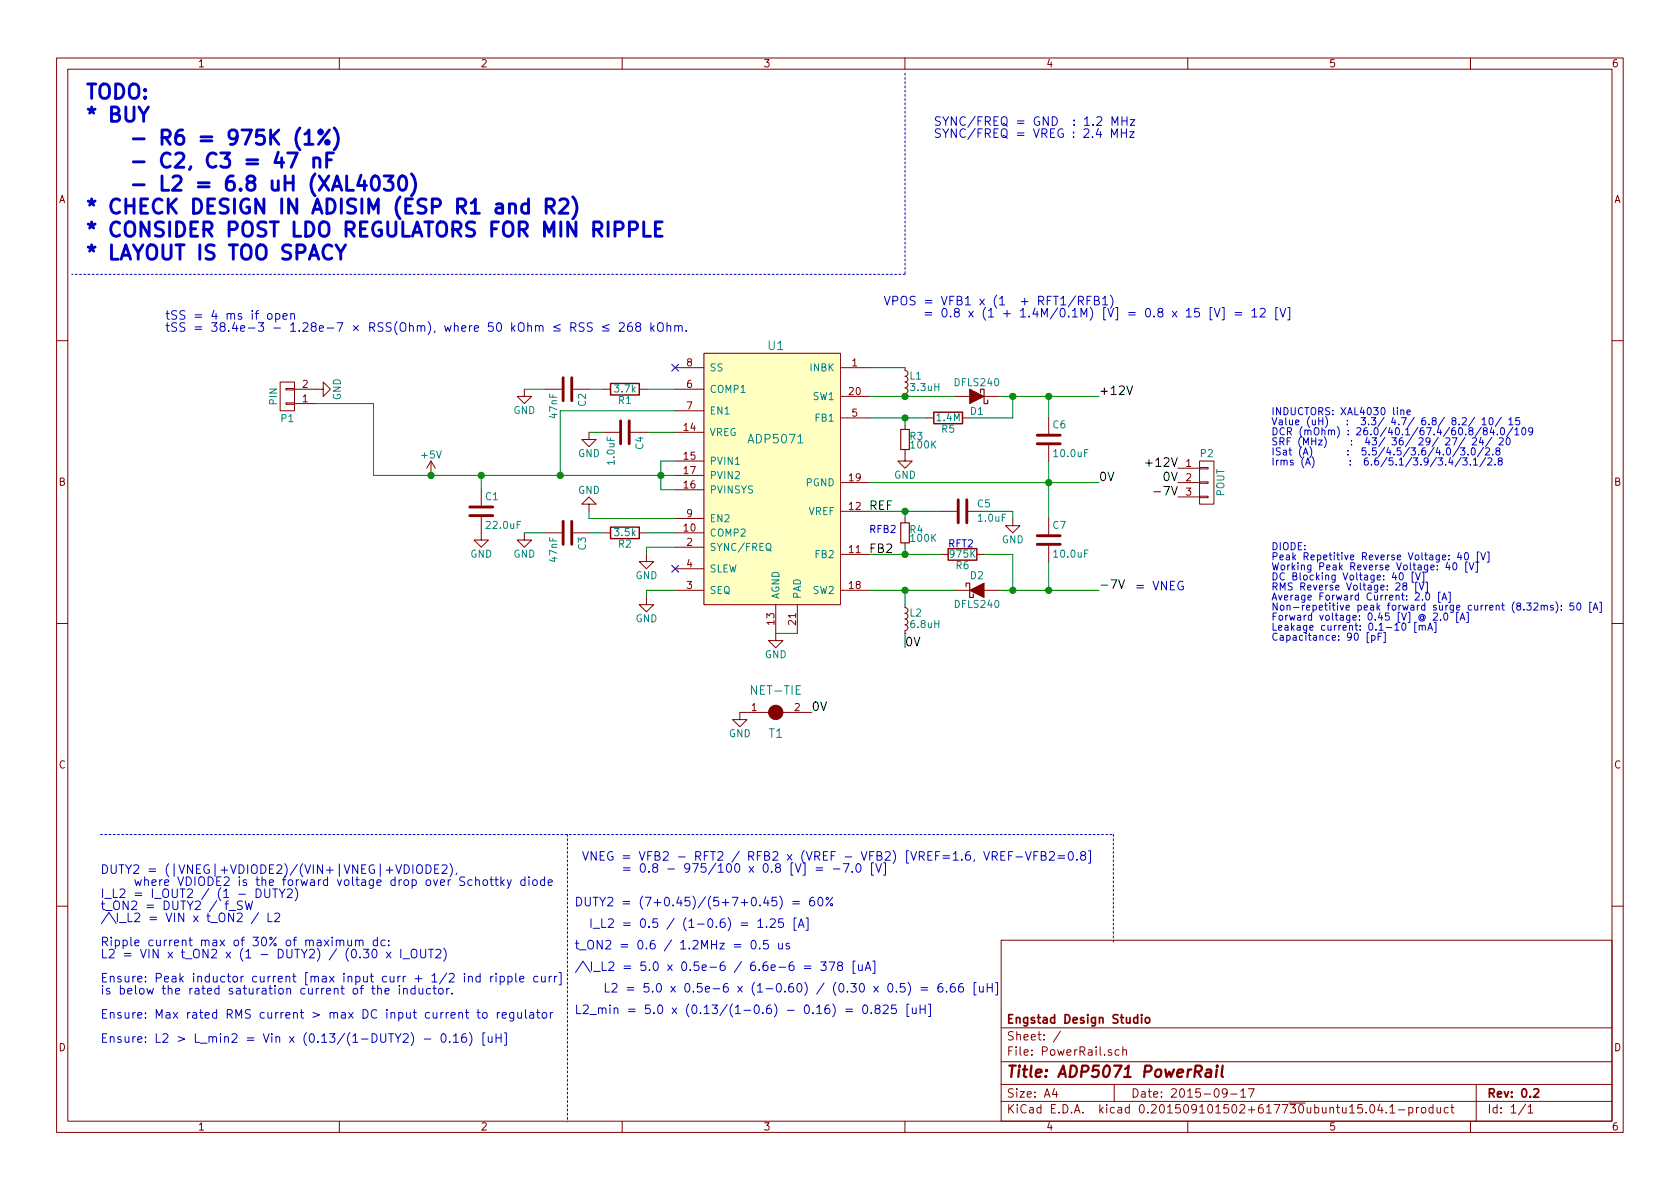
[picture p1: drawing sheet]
EESchema Schematic File Version 2
LIBS:power
LIBS:device
LIBS:transistors
LIBS:conn
LIBS:linear
LIBS:regul
LIBS:74xx
LIBS:cmos4000
LIBS:adc-dac
LIBS:memory
LIBS:xilinx
LIBS:microcontrollers
LIBS:dsp
LIBS:microchip
LIBS:analog_switches
LIBS:motorola
LIBS:texas
LIBS:intel
LIBS:audio
LIBS:interface
LIBS:digital-audio
LIBS:philips
LIBS:display
LIBS:cypress
LIBS:siliconi
LIBS:opto
LIBS:atmel
LIBS:contrib
LIBS:valves
LIBS:Cypress_PSoC
LIBS:xess
LIBS:xilinx7
LIBS:PowerRail-cache
EELAYER 25 0
EELAYER END
$Descr A4 11693 8268
encoding utf-8
Sheet 1 1
Title "ADP5071 PowerRail"
Date "2015-09-17"
Rev "0.2"
Comp "Engstad Design Studio"
Comment1 ""
Comment2 ""
Comment3 ""
Comment4 ""
$EndDescr
NoConn ~ 4700 2550
$Comp
L R R1
U 1 1
P 4350 2700
F 0 "R1" V 4430 2700 50  0000 C CNN
F 1 "3.7k" V 4350 2700 50  0000 C CNN
F 2 "Resistors_SMD:R_0603_HandSoldering" V 4280 2700 30  0001 C CNN
F 3 "" H 4350 2700 30  0000 C CNN
	1    4350 2700
	0    1    1    0   
$EndComp
$Comp
L C C2
U 1 1
P 3950 2700
F 0 "C2" H 3975 2800 50  0000 L CNN
F 1 "47nF" H 3975 2600 50  0000 L CNN
F 2 "Capacitors_SMD:C_0603_HandSoldering" H 3988 2550 30  0001 C CNN
F 3 "" H 3950 2700 60  0000 C CNN
	1    3950 2700
	0    1    1    0   
$EndComp
$Comp
L GND #PWR01
U 1 1
P 3650 2700
F 0 "#PWR01" H 3650 2450 50  0001 C CNN
F 1 "GND" H 3650 2550 50  0000 C CNN
F 2 "" H 3650 2700 60  0000 C CNN
F 3 "" H 3650 2700 60  0000 C CNN
	1    3650 2700
	1    0    0    -1  
$EndComp
Wire Wire Line
	3650 2700 3800 2700
Wire Wire Line
	4100 2700 4200 2700
Wire Wire Line
	4500 2700 4700 2700
Wire Wire Line
	4700 3000 4500 3000
$Comp
L C C4
U 1 1
P 4350 3000
F 0 "C4" H 4375 3100 50  0000 L CNN
F 1 "1.0uF" H 4375 2900 50  0000 L CNN
F 2 "Capacitors_SMD:C_0603_HandSoldering" H 4388 2850 30  0001 C CNN
F 3 "" H 4350 3000 60  0000 C CNN
F 4 "GRM188R71A105KA61D" H 4350 3000 60  0001 C CNN "Manu"
	1    4350 3000
	0    1    1    0   
$EndComp
$Comp
L GND #PWR02
U 1 1
P 4100 3000
F 0 "#PWR02" H 4100 2750 50  0001 C CNN
F 1 "GND" H 4100 2850 50  0000 C CNN
F 2 "" H 4100 3000 60  0000 C CNN
F 3 "" H 4100 3000 60  0000 C CNN
	1    4100 3000
	1    0    0    -1  
$EndComp
Wire Wire Line
	4100 3000 4200 3000
Wire Wire Line
	4700 3200 4600 3200
Wire Wire Line
	4600 3200 4600 3400
Wire Wire Line
	4600 3400 4700 3400
Wire Wire Line
	2600 3300 4700 3300
Connection ~ 4600 3300
$Comp
L C C1
U 1 1
P 3350 3550
F 0 "C1" H 3375 3650 50  0000 L CNN
F 1 "22.0uF" H 3375 3450 50  0000 L CNN
F 2 "Capacitors_SMD:C_1206_HandSoldering" H 3388 3400 30  0001 C CNN
F 3 "" H 3350 3550 60  0000 C CNN
F 4 "TMK316B7106KL-TD" H 3350 3550 60  0001 C CNN "Manu"
	1    3350 3550
	1    0    0    -1  
$EndComp
$Comp
L GND #PWR03
U 1 1
P 3350 3700
F 0 "#PWR03" H 3350 3450 50  0001 C CNN
F 1 "GND" H 3350 3550 50  0000 C CNN
F 2 "" H 3350 3700 60  0000 C CNN
F 3 "" H 3350 3700 60  0000 C CNN
	1    3350 3700
	1    0    0    -1  
$EndComp
Wire Wire Line
	3350 3300 3350 3400
Connection ~ 3350 3300
$Comp
L +5V #PWR04
U 1 1
P 3000 3300
F 0 "#PWR04" H 3000 3150 50  0001 C CNN
F 1 "+5V" H 3000 3440 50  0000 C CNN
F 2 "" H 3000 3300 60  0000 C CNN
F 3 "" H 3000 3300 60  0000 C CNN
	1    3000 3300
	1    0    0    -1  
$EndComp
$Comp
L R R2
U 1 1
P 4350 3700
F 0 "R2" V 4430 3700 50  0000 C CNN
F 1 "3.5k" V 4350 3700 50  0000 C CNN
F 2 "Resistors_SMD:R_0603_HandSoldering" V 4280 3700 30  0001 C CNN
F 3 "" H 4350 3700 30  0000 C CNN
	1    4350 3700
	0    1    1    0   
$EndComp
$Comp
L C C3
U 1 1
P 3950 3700
F 0 "C3" H 3975 3800 50  0000 L CNN
F 1 "47nF" H 3975 3600 50  0000 L CNN
F 2 "Capacitors_SMD:C_0603_HandSoldering" H 3988 3550 30  0001 C CNN
F 3 "" H 3950 3700 60  0000 C CNN
	1    3950 3700
	0    1    1    0   
$EndComp
$Comp
L GND #PWR05
U 1 1
P 3650 3700
F 0 "#PWR05" H 3650 3450 50  0001 C CNN
F 1 "GND" H 3650 3550 50  0000 C CNN
F 2 "" H 3650 3700 60  0000 C CNN
F 3 "" H 3650 3700 60  0000 C CNN
	1    3650 3700
	1    0    0    -1  
$EndComp
Wire Wire Line
	3650 3700 3800 3700
Wire Wire Line
	4100 3700 4200 3700
Wire Wire Line
	4500 3700 4700 3700
Wire Wire Line
	4700 3800 4500 3800
Wire Wire Line
	4500 3800 4500 3850
$Comp
L GND #PWR06
U 1 1
P 4500 3850
F 0 "#PWR06" H 4500 3600 50  0001 C CNN
F 1 "GND" H 4500 3700 50  0000 C CNN
F 2 "" H 4500 3850 60  0000 C CNN
F 3 "" H 4500 3850 60  0000 C CNN
	1    4500 3850
	1    0    0    -1  
$EndComp
NoConn ~ 4700 3950
$Comp
L L_Small L1
U 1 1
P 6300 2650
F 0 "L1" H 6330 2690 50  0000 L CNN
F 1 "3.3uH" H 6330 2610 50  0000 L CNN
F 2 "camera:Inductor_XAL40_SMD" H 6300 2650 60  0001 C CNN
F 3 "" H 6300 2650 60  0000 C CNN
F 4 "XAL4030-332ME_" H 6300 2650 60  0001 C CNN "Manu"
	1    6300 2650
	1    0    0    -1  
$EndComp
Wire Wire Line
	6050 2550 6300 2550
Wire Wire Line
	6050 2750 6650 2750
Connection ~ 6300 2750
Wire Wire Line
	6050 2900 6450 2900
Wire Wire Line
	6300 2900 6300 2950
$Comp
L R_Small R3
U 1 1
P 6300 3050
F 0 "R3" H 6330 3070 50  0000 L CNN
F 1 "100K" H 6330 3010 50  0000 L CNN
F 2 "Resistors_SMD:R_0603_HandSoldering" H 6300 3050 60  0001 C CNN
F 3 "" H 6300 3050 60  0000 C CNN
	1    6300 3050
	1    0    0    -1  
$EndComp
$Comp
L GND #PWR07
U 1 1
P 6300 3150
F 0 "#PWR07" H 6300 2900 50  0001 C CNN
F 1 "GND" H 6300 3000 50  0000 C CNN
F 2 "" H 6300 3150 60  0000 C CNN
F 3 "" H 6300 3150 60  0000 C CNN
	1    6300 3150
	1    0    0    -1  
$EndComp
$Comp
L R R5
U 1 1
P 6600 2900
F 0 "R5" V 6680 2900 50  0000 C CNN
F 1 "1.4M" V 6600 2900 50  0000 C CNN
F 2 "Resistors_SMD:R_0603_HandSoldering" V 6530 2900 30  0001 C CNN
F 3 "" H 6600 2900 30  0000 C CNN
	1    6600 2900
	0    1    1    0   
$EndComp
Connection ~ 6300 2900
Wire Wire Line
	6950 2750 7650 2750
Wire Wire Line
	7050 2750 7050 2900
Wire Wire Line
	7050 2900 6750 2900
Connection ~ 7050 2750
Wire Wire Line
	6050 3350 7650 3350
$Comp
L C C6
U 1 1
P 7300 3050
F 0 "C6" H 7325 3150 50  0000 L CNN
F 1 "10.0uF" H 7325 2950 50  0000 L CNN
F 2 "Capacitors_SMD:C_1206_HandSoldering" H 7338 2900 30  0001 C CNN
F 3 "" H 7300 3050 60  0000 C CNN
F 4 "GRM32ER71H106KA12L" H 7300 3050 60  0001 C CNN "Manu"
	1    7300 3050
	1    0    0    -1  
$EndComp
Wire Wire Line
	7300 2750 7300 2900
Connection ~ 7300 2750
Wire Wire Line
	7300 3200 7300 3600
Connection ~ 7300 3350
$Comp
L R_Small R4
U 1 1
P 6300 3700
F 0 "R4" H 6330 3720 50  0000 L CNN
F 1 "100K" H 6330 3660 50  0000 L CNN
F 2 "Resistors_SMD:R_0603_HandSoldering" H 6300 3700 60  0001 C CNN
F 3 "" H 6300 3700 60  0000 C CNN
	1    6300 3700
	1    0    0    -1  
$EndComp
$Comp
L C C5
U 1 1
P 6700 3550
F 0 "C5" V 6650 3650 50  0000 L CNN
F 1 "1.0uF" V 6750 3650 50  0000 L CNN
F 2 "Capacitors_SMD:C_0603_HandSoldering" H 6738 3400 30  0001 C CNN
F 3 "" H 6700 3550 60  0000 C CNN
F 4 "GRM188R71A105KA61D" H 6700 3550 60  0001 C CNN "Manu"
	1    6700 3550
	0    1    1    0   
$EndComp
$Comp
L R R6
U 1 1
P 6700 3850
F 0 "R6" V 6780 3850 50  0000 C CNN
F 1 "975K" V 6700 3850 50  0000 C CNN
F 2 "Resistors_SMD:R_0603_HandSoldering" V 6630 3850 30  0001 C CNN
F 3 "" H 6700 3850 30  0000 C CNN
	1    6700 3850
	0    1    1    0   
$EndComp
$Comp
L L_Small L2
U 1 1
P 6300 4300
F 0 "L2" H 6330 4340 50  0000 L CNN
F 1 "6.8uH" H 6330 4260 50  0000 L CNN
F 2 "camera:Inductor_XAL40_SMD" H 6300 4300 60  0001 C CNN
F 3 "" H 6300 4300 60  0000 C CNN
F 4 "XAL4030-682ME_" H 6300 4300 60  0001 C CNN "Manu"
	1    6300 4300
	1    0    0    -1  
$EndComp
$Comp
L GND #PWR08
U 1 1
P 5400 4400
F 0 "#PWR08" H 5400 4150 50  0001 C CNN
F 1 "GND" H 5400 4250 50  0000 C CNN
F 2 "" H 5400 4400 60  0000 C CNN
F 3 "" H 5400 4400 60  0000 C CNN
	1    5400 4400
	1    0    0    -1  
$EndComp
Wire Wire Line
	5400 4400 5550 4400
Wire Wire Line
	6050 3550 6550 3550
Wire Wire Line
	6300 3600 6300 3550
Connection ~ 6300 3550
Wire Wire Line
	6050 3850 6550 3850
Connection ~ 6300 3850
Wire Wire Line
	6300 3850 6300 3800
Wire Wire Line
	6050 4100 6650 4100
Wire Wire Line
	6300 4100 6300 4200
Connection ~ 6300 4100
Wire Wire Line
	6300 4400 6300 4400
Wire Wire Line
	6850 3850 7050 3850
Wire Wire Line
	7050 3850 7050 4100
Wire Wire Line
	6950 4100 7650 4100
$Comp
L GND #PWR09
U 1 1
P 7050 3600
F 0 "#PWR09" H 7050 3350 50  0001 C CNN
F 1 "GND" H 7050 3450 50  0000 C CNN
F 2 "" H 7050 3600 60  0000 C CNN
F 3 "" H 7050 3600 60  0000 C CNN
	1    7050 3600
	1    0    0    -1  
$EndComp
Wire Wire Line
	6850 3550 7050 3550
Wire Wire Line
	7050 3550 7050 3600
$Comp
L C C7
U 1 1
P 7300 3750
F 0 "C7" H 7325 3850 50  0000 L CNN
F 1 "10.0uF" H 7325 3650 50  0000 L CNN
F 2 "Capacitors_SMD:C_1206_HandSoldering" H 7338 3600 30  0001 C CNN
F 3 "" H 7300 3750 60  0000 C CNN
F 4 "GRM32ER71H106KA12L" H 7300 3750 60  0001 C CNN "Manu"
	1    7300 3750
	1    0    0    -1  
$EndComp
Wire Wire Line
	7300 4100 7300 3900
Connection ~ 7050 4100
Connection ~ 7300 4100
Wire Wire Line
	4700 3600 4100 3600
Wire Wire Line
	4100 3600 4100 3550
$Comp
L GND #PWR010
U 1 1
P 4100 3550
F 0 "#PWR010" H 4100 3300 50  0001 C CNN
F 1 "GND" H 4100 3400 50  0000 C CNN
F 2 "" H 4100 3550 60  0000 C CNN
F 3 "" H 4100 3550 60  0000 C CNN
	1    4100 3550
	-1   0    0    1   
$EndComp
Wire Wire Line
	4500 4100 4500 4150
$Comp
L GND #PWR011
U 1 1
P 4500 4150
F 0 "#PWR011" H 4500 3900 50  0001 C CNN
F 1 "GND" H 4500 4000 50  0000 C CNN
F 2 "" H 4500 4150 60  0000 C CNN
F 3 "" H 4500 4150 60  0000 C CNN
	1    4500 4150
	1    0    0    -1  
$EndComp
$Comp
L ADP5071 U1
U 1 1
P 5400 3300
F 0 "U1" H 5400 4200 60  0000 C CNN
F 1 "ADP5071" H 5400 3550 60  0000 C CNN
F 2 "Housings_DFN_QFN:QFN-20-1EP_4x4mm_Pitch0.5mm" H 5400 3500 60  0001 C CNN
F 3 "" H 5400 3500 60  0000 C CNN
	1    5400 3300
	1    0    0    -1  
$EndComp
Wire Wire Line
	4500 4100 4700 4100
Wire Wire Line
	4700 2850 3900 2850
Wire Wire Line
	3900 2850 3900 3300
Connection ~ 3900 3300
$Comp
L D_Schottky D1
U 1 1
P 6800 2750
F 0 "D1" H 6800 2850 50  0000 C CNN
F 1 "DFLS240" H 6800 2650 50  0000 C CNN
F 2 "camera:PowerDI_123" H 6800 2750 60  0001 C CNN
F 3 "" H 6800 2750 60  0000 C CNN
F 4 "DFLS240" H 6800 2750 60  0001 C CNN "Manu"
	1    6800 2750
	-1   0    0    1   
$EndComp
$Comp
L D_Schottky D2
U 1 1
P 6800 4100
F 0 "D2" H 6800 4200 50  0000 C CNN
F 1 "DFLS240" H 6800 4000 50  0000 C CNN
F 2 "camera:PowerDI_123" H 6800 4100 60  0001 C CNN
F 3 "" H 6800 4100 60  0000 C CNN
F 4 "DFLS240" H 6800 4100 60  0001 C CNN "Manu"
	1    6800 4100
	1    0    0    -1  
$EndComp
$Comp
L CONN_01X02 P1
U 1 1
P 2000 2750
F 0 "P1" H 2000 2900 50  0000 C CNN
F 1 "PIN" V 2100 2750 50  0000 C CNN
F 2 "xess:HDR_1x2" H 2000 2750 60  0001 C CNN
F 3 "" H 2000 2750 60  0000 C CNN
	1    2000 2750
	-1   0    0    1   
$EndComp
$Comp
L CONN_01X03 P2
U 1 1
P 8400 3350
F 0 "P2" H 8400 3550 50  0000 C CNN
F 1 "POUT" V 8500 3350 50  0000 C CNN
F 2 "xess:HDR_1x3" H 8400 3350 60  0001 C CNN
F 3 "" H 8400 3350 60  0000 C CNN
	1    8400 3350
	1    0    0    -1  
$EndComp
Wire Wire Line
	2200 2800 2600 2800
Wire Wire Line
	2600 2800 2600 3300
Connection ~ 3000 3300
$Comp
L GND #PWR012
U 1 1
P 2200 2700
F 0 "#PWR012" H 2200 2450 50  0001 C CNN
F 1 "GND" H 2200 2550 50  0000 C CNN
F 2 "" H 2200 2700 60  0000 C CNN
F 3 "" H 2200 2700 60  0000 C CNN
	1    2200 2700
	0    -1   -1   0   
$EndComp
Text Label 7650 2750 0    60   ~ 0
+12V
Text Label 7650 3350 0    60   ~ 0
0V
Text Label 7650 4100 0    60   ~ 0
-7V
Text Label 8200 3250 2    60   ~ 0
+12V
Text Label 8200 3350 2    60   ~ 0
0V
Text Label 8200 3450 2    60   ~ 0
-7V
Wire Wire Line
	6300 4400 6300 4500
Text Label 6300 4500 0    60   ~ 0
0V
$Comp
L NET-TIE T1
U 1 1
P 5400 4950
F 0 "T1" H 5400 4800 60  0000 C CNN
F 1 "NET-TIE" H 5400 5100 60  0000 C CNN
F 2 "NetTie:NET-TIE-0.2mm" H 5400 5100 60  0001 C CNN
F 3 "" H 5400 5100 60  0000 C CNN
	1    5400 4950
	1    0    0    -1  
$EndComp
$Comp
L GND #PWR013
U 1 1
P 5150 4950
F 0 "#PWR013" H 5150 4700 50  0001 C CNN
F 1 "GND" H 5150 4800 50  0000 C CNN
F 2 "" H 5150 4950 60  0000 C CNN
F 3 "" H 5150 4950 60  0000 C CNN
	1    5150 4950
	1    0    0    -1  
$EndComp
Text Label 5650 4950 0    60   ~ 0
0V
Text Notes 6150 2200 0    60   ~ 0
VPOS = VFB1 x (1  + RFT1/RFB1)\n      = 0.8 x (1 + 1.4M/0.1M) [V] = 0.8 x 15 [V] = 12 [V]\n
Text Notes 4050 6150 0    60   ~ 0
VNEG = VFB2 - RFT2 / RFB2 x (VREF - VFB2) [VREF=1.6, VREF-VFB2=0.8]\n      = 0.8 - 975/100 x 0.8 [V] = -7.0 [V]\n\n
Text Label 6050 3550 0    60   ~ 0
REF
Text Label 6050 3850 0    60   ~ 0
FB2
Text Notes 6050 3700 0    50   ~ 0
RFB2
Text Notes 7900 4100 0    60   ~ 0
= VNEG
Text Notes 6600 3800 0    50   ~ 0
RFT2
Text Notes 1150 2300 0    60   ~ 0
tSS = 4 ms if open\ntSS = 38.4e-3 − 1.28e−7 × RSS(Ohm), where 50 kOhm ≤ RSS ≤ 268 kOhm.\n
Text Notes 6500 950  0    60   ~ 0
SYNC/FREQ = GND  : 1.2 MHz\nSYNC/FREQ = VREG : 2.4 MHz
Text Notes 700  7250 0    60   ~ 0
DUTY2 = (|VNEG|+VDIODE2)/(VIN+|VNEG|+VDIODE2), \n     where VDIODE2 is the forward voltage drop over Schottky diode\nI_L2 = I_OUT2 / (1 - DUTY2)\nt_ON2 = DUTY2 / f_SW\n/\I_L2 = VIN x t_ON2 / L2\n\nRipple current max of 30% of maximum dc:\nL2 = VIN x t_ON2 x (1 - DUTY2) / (0.30 x I_OUT2)\n\nEnsure: Peak inductor current [max input curr + 1/2 ind ripple curr] \nis below the rated saturation current of the inductor.\n\nEnsure: Max rated RMS current > max DC input current to regulator\n\nEnsure: L2 > L_min2 = Vin x (0.13/(1-DUTY2) - 0.16) [uH]\n
Text Notes 4000 6300 0    60   ~ 0
DUTY2 = (7+0.45)/(5+7+0.45) = 60%
Text Notes 4100 6450 0    60   ~ 0
I_L2 = 0.5 / (1-0.6) = 1.25 [A]
Text Notes 4000 6600 0    60   ~ 0
t_ON2 = 0.6 / 1.2MHz = 0.5 us
Text Notes 4000 6750 0    60   ~ 0
/\I_L2 = 5.0 x 0.5e-6 / 6.6e-6 = 378 [uA]
Text Notes 4200 6900 0    60   ~ 0
L2 = 5.0 x 0.5e-6 x (1-0.60) / (0.30 x 0.5) = 6.66 [uH]
Text Notes 8850 4450 0    50   ~ 0
DIODE: \nPeak Repetitive Reverse Voltage: 40 [V]\nWorking Peak Reverse Voltage: 40 [V]\nDC Blocking Voltage: 40 [V]\nRMS Reverse Voltage: 28 [V]\nAverage Forward Current: 2.0 [A]\nNon-repetitive peak forward surge current (8.32ms): 50 [A]\nForward voltage: 0.45 [V] @ 2.0 [A]\nLeakage current: 0.1-10 [mA]\nCapacitance: 90 [pF]\n
Text Notes 8850 3300 0    50   ~ 0
INDUCTORS: XAL4030 line\nValue (uH)   :  3.3/ 4.7/ 6.8/ 8.2/ 10/ 15\nDCR (mOhm) : 26.0/40.1/67.4/60.8/84.0/109\nSRF (MHz)    :  43/ 36/ 29/ 27/ 24/ 20\nISat (A)      :  5.5/4.5/3.6/4.0/3.0/2.8\nIrms (A)      :  6.6/5.1/3.9/3.4/3.1/2.8\n\n
Text Notes 4000 7050 0    60   ~ 0
L2_min = 5.0 x (0.13/(1-0.6) - 0.16) = 0.825 [uH]
Text Notes 600  1800 0    100  ~ 20
TODO:\n* BUY\n    - R6 = 975K (1%)\n    - C2, C3 = 47 nF\n    - L2 = 6.8 uH (XAL4030)\n* CHECK DESIGN IN ADISIM (ESP R1 and R2)\n* CONSIDER POST LDO REGULATORS FOR MIN RIPPLE\n* LAYOUT IS TOO SPACY
Wire Notes Line
	6300 500  6300 1900
Wire Notes Line
	6300 1900 500  1900
Wire Notes Line
	3950 5800 3950 7800
Wire Notes Line
	700  5800 7750 5800
Wire Notes Line
	7750 5800 7750 6550
$EndSCHEMATC
